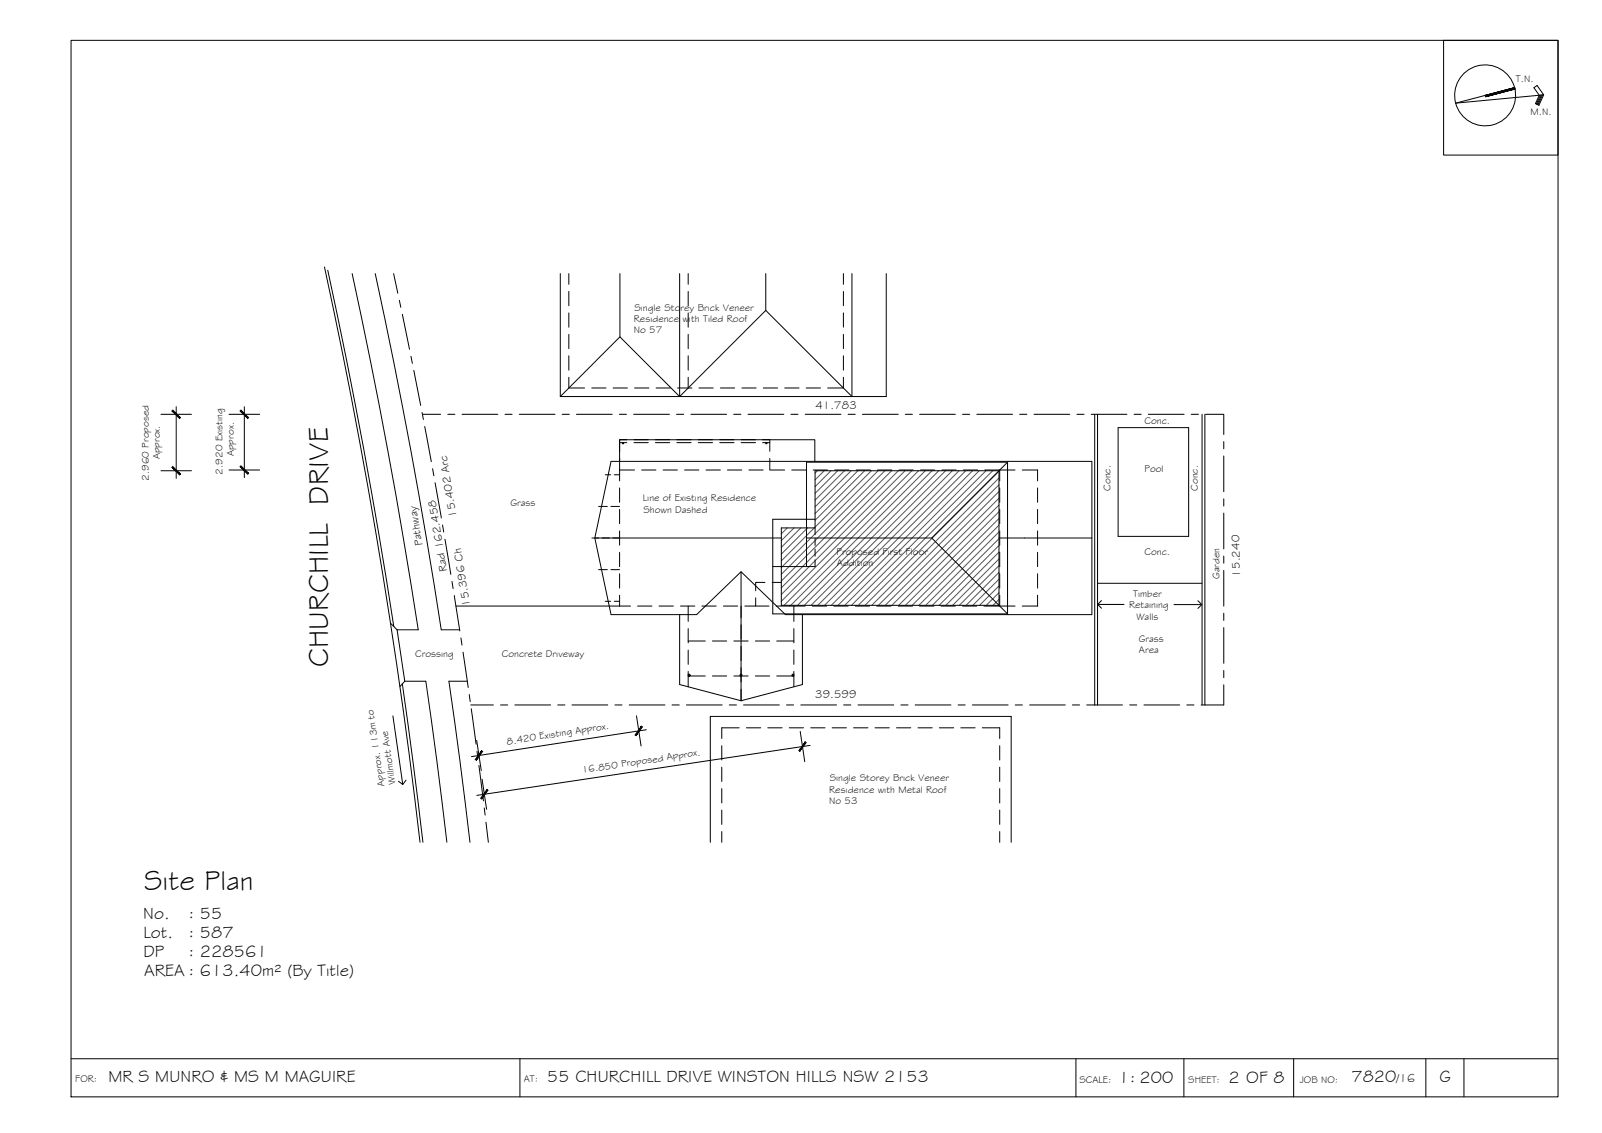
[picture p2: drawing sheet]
<svg xmlns="http://www.w3.org/2000/svg" width="420mm" height="297mm" viewBox="0 0 420 297" stroke-linecap="round" stroke-linejoin="round" font-family="sans-serif">
<g fill="none" stroke="#000" stroke-width=".26">
<path d="M18.6 10.6h390v277h-390zM378.6 10.6h30v30.1h-30zM397.3 23l-15.5 4 23.1-2.1-1.8-2.5-.8 .6 1.4 2-1 2.2 .9 .4 1.3-2.7M397.3 23.3l-7.7 2.1M404 24.9l-1.1 2.4M404.3 24.9l-1.2 2.5M404.6 24.9l-1.2 2.6M85.1 70a1546.5 1546.5 0 0 1 25.1 150.8M86 70.9a1543.4 1543.4 0 0 1 17.3 93.3M92.4 71.7a1557.5 1557.5 0 0 1 17.3 93.4h-5.6M98.4 71.7a1535.3 1535.3 0 0 1 17.3 93.4h4.9M103.2 71.7l1.1 5.2"/>
<path d="M104.7 78.7l.4 1.9M146.9 71.7v32.3M149.2 71.7v2.8M149.2 76.4v3.8M162.6 71.7v16.6l15.7 15.7 22.5-22.6 22.6 22.6v-32.3M178.3 71.7v32.3M180.5 71.7v2.8M180.5 76.4v3.8M200.8 71.7v9.7M221.2 71.7v2.8M221.2 76.4v3.8M232.4 71.7v32.3h-85.5l15.7-15.7"/>
<path d="M105.5 82.4l1.9 9.2M107.8 93.4l.3 1.9M108.5 97.1l1.8 9.2M149.2 98.9v2.8h4.1M149.2 82v3.8M149.2 87.7v3.7M149.2 93.3v3.7M180.5 82v3.8M180.5 87.7v3.7M180.5 93.3v3.7M180.5 98.9v2.8M221.2 98.9v2.8h-4.1"/>
<path d="M221.2 82v3.8M221.2 87.7v3.7M221.2 93.3v3.7M42.2 108.6h8M46.2 106.6v18.8M60.1 108.6h8M64.1 106.6v18.6M110.7 108.1l.3 1.9M110.8 108.6h4.8M111.4 111.8l1.7 9.2M117.4 108.6h1.9M121.2 108.6h9.4"/>
<path d="M132.4 108.6h1.9M136.2 108.6h9.4M147.4 108.6h1.9M151.2 108.6h9.4M155.2 101.7h3.7M160.8 101.7h3.8M162.4 108.6h1.9M162.5 116h1.9M163.2 116h.3v.3h-.3zM164.4 115.3h-1.9v3M166.2 108.6h9.4M166.3 115.3h3.7"/>
<path d="M166.3 116h3.7M166.4 101.7h3.8M171.9 115.3h3.7M171.9 116h3.7M172.1 101.7h3.7M177.4 108.6h1.9M177.5 115.3h3.8M177.5 116h3.8M177.7 101.7h3.7M181.2 108.6h9.4M183.1 115.3h3.8M183.1 116h3.8"/>
<path d="M183.3 101.7h3.8M188.8 115.3h3.7M188.8 116h3.7M188.9 101.7h3.8M192.4 108.6h1.9M194.4 115.3h3.7M194.4 116h3.7M194.6 101.7h3.7M196.2 108.6h9.4M200 115.3h1.9v3M200 116h1.9M200.2 101.7h3.7"/>
<path d="M200.9 116h.3v.3h-.3zM205.8 101.7h3.8M207.4 108.6h1.9M211.2 108.6h9.4M211.4 101.7h3.8M222.4 108.6h1.9M226.2 108.6h9.4M237.4 108.6h1.9M241.2 108.6h9.4M252.4 108.6h1.9M256.2 108.6h9.4M267.4 108.6h1.9"/>
<path d="M271.2 108.6h9.4M282.4 108.6h1.9M286.2 108.6h9.4M287.1 108.6v76.3M287.9 108.6v76.3M293.3 112.1h18.4v28.5h-18.4zM297.4 108.6h1.9M301.2 108.6h9.4M312.4 108.6h1.9M315.3 108.6v76.2M316 108.6v76.3M316.2 108.6h4.8v5.3"/>
<path d="M321 115.8v1.9M321 119.5v9.4M42.2 123.4h8M60.1 123.2h8M113.5 122.9l.3 1.8M114.1 126.6l1.6 9.2M116.1 137.6l.3 1.9M157 132.8h2.3M158.8 124.5h1.4M160.2 132.8h2.3M160.3 121h126.1v40.1h-80.4l-11.6-11.2-11.7 11.2h-22.4l-4.3-20.1zM161.1 124.5h1.4"/>
<path d="M162.5 121v-5.7h51.2v5.7M162.5 123.2h3.9M162.5 120.2v5.9M162.5 127.9v3.8M162.5 133.6v3.7M162.5 139.2v3.7M168.3 123.2h3.7M173.9 123.2h3.8M179.5 123.2h3.8M185.2 123.2h3.7M190.8 123.2h3.7M196.4 123.2h3.8"/>
<path d="M201.9 120.2v3M202 123.2h3.8M207.7 123.2h3.7M213.3 123.2h3.7M213.8 123.4h48.2v35.3h-57.1v-20.3h8.9zM213.8 136.1h-11.1v24.8h61.6M213.8 138.4v1.8M218.9 123.2h3.8M224.5 123.2h3.8M230.2 123.2h3.7M235.8 123.2h3.7M241.4 123.2h3.8"/>
<path d="M247 123.2h3.8M252.7 123.2h3.7M258.3 123.2h7.9M262.2 123.2v2.9M262.2 127.9v3.8M262.2 133.6v3.7M262.2 139.2v3.7M264.3 121.2h-52.8v27.3h-8.8M268.1 123.2h4v2.9M272.1 127.9v3.8M272.1 133.6v3.7M272.1 139.2v3.7"/>
<path d="M321 130.8v1.9M321 134.5v9.4M116.7 141.3l1.5 9.3M118.5 152.4l.3 1.9M119.2 156.1l1.4 9.3M119.6 158.9h45.8M155.2 141h49.7M157 149.3h2.3M158.8 157.6h1.4M160.2 149.3h2.3M161.1 157.6h1.4M162.5 144.8v3.8"/>
<path d="M162.5 150.4v3.8M162.5 156.1v2.8M167.2 158.9h3.8M172.9 158.9h3.7M178.5 158.9h3.7M180.5 158.9v4M184.1 158.9h3.7M189.7 158.9h3.8M194.4 149.9v33.8M198.2 156.7v2.2h-2.8M198.2 158.9h3.5M200.6 152.7h-2.4v2.1"/>
<path d="M202.5 152.7h2.4M203.6 158.9h3.5M207.1 158.7v.2h4.1M208.2 158.9v4M211.5 141h32.9M213.1 158.9h3.7M213.8 146.7v1.8h-2.3M213.8 141.1v1.9M213.8 143.9v1.9M218.7 158.9h3.7M224.3 158.9h3.8M229.9 158.9h3.8"/>
<path d="M235.6 158.9h3.7M241.2 158.9h3.7M244.4 141l19.9-19.8v39.7zM246.8 158.9h3.8M252.4 158.9h3.8M262 141h24.4M262.2 156.1v2.8h-4.1M262.2 144.8v3.8M262.2 150.4v3.8M262.2 158.9h4M272.1 156.1v2.8h-4M272.1 144.8v3.8"/>
<path d="M272.1 150.4v3.8M287.9 152.9h27.4M287.9 158.5h6.9M288.9 157.5l-1 1 1 1M307.9 158.5h7.3M314.2 157.5l1 1-1 1M321 145.8v1.9M321 149.5v9.4M102.4 163.4l1.7 1.7M104.1 165.1l2.1 13.5M105.5 179.3l2.9 20.7 2.5 20.8M106.2 178.6h5.5l2.9 21.1 2.6 21.1"/>
<path d="M106.2 178.6l-1.3 1.4M120.9 167.3l.3 1.8M121.4 171l1.4 9.2M122.6 178.6h-4.9l3 21.1 2.6 21.1M178.3 161.1v18.4l16.1 4.2 16-4.2v-18.4M180.5 177.2h.5v-.4h-.5v.4h4.5M180.5 164.8v3.7M180.5 170.4v3.8M180.5 176v4.1M180.5 168.1h4.5M186.8 177.2h3.8M186.8 168.1h3.8"/>
<path d="M192.5 177.2h3.7M192.5 168.1h3.7M194.1 176.8h.5v.4h-.5zM198.1 177.2h3.8M198.1 168.1h3.8M203.7 177.2h4.5M203.7 168.1h4.5M207.8 176.8h.4v.4h-.4zM208.2 164.8v3.7M208.2 170.4v3.8M208.2 176v4.1M321 179.5v5.3h-6"/>
<path d="M321 160.8v1.9M321 164.5v9.4M321 175.8v1.9M103 187.7l2.6 18M123.1 182.1l.2 1.9M123.5 184.8h5.9M123.6 185.8l1.3 9.3M125 194.1l1.2 7.9M125.1 196.9l.3 1.9M131.3 184.8h1.8M135 184.8h9.4M146.3 184.8h1.9"/>
<path d="M150 184.8h9.4M161.3 184.8h1.8M165 184.8h9.4M166.9 187.7l1.2 7.9M169.5 191.3l-45.9 7.1M176.3 184.8h1.8M180 184.8h9.4M189.3 195.5v3.8M191.3 184.8h1.9M193.9 190.8h-4.6v2.8M195 184.8h9.4M195.8 190.8h3.7"/>
<path d="M201.4 190.8h3.7M206.3 184.8h1.8M207 190.8h3.7M209.9 191.8l1.2 7.9M210 184.8h9.4M212.5 195.4l-87.4 13.1M212.6 190.8h3.8M218.3 190.8h3.7M221.3 184.8h1.8M223.9 190.8h3.7M225 184.8h9.4M229.5 190.8h3.7"/>
<path d="M235.1 190.8h3.8M236.3 184.8h1.9M240 184.8h9.4M240.8 190.8h3.7M246.4 190.8h3.7M251.3 184.8h1.8M252 190.8h3.7M255 184.8h9.4M257.6 190.8h4.6v2.8M262.2 195.5v3.8M266.3 184.8h1.8M270 184.8h9.4"/>
<path d="M281.3 184.8h1.9M285 184.8h9.4M296.3 184.8h1.8M300 184.8h9.4M311.3 184.8h1.8M106.5 204.5l-.9 1.2-1.1-.9M125.6 200.7l1.2 9.3M126.4 204.3l1.2 7.9M127 211.8l.2 1.9M127.5 215.6l.6 5.2M189.3 201.1v3.8M189.3 206.7v3.8"/>
<path d="M189.3 212.4v3.7M189.3 218v2.8M262.2 201.1v3.8M262.2 206.7v3.8M262.2 212.4v3.7M262.2 218v2.8M186.3 220.8v-33h78.9v33M18.6 277.6h390M136.4 277.6v10M282.2 277.6v10M310.5 277.6v10M339.3 277.6v10"/>
<path d="M374 277.6v10M383.9 277.6v10"/>
<circle cx="389.5" cy="25" r="8"/>
</g>
<g fill="#000" stroke="#000" stroke-width=".26">
<path d="M389.5 25l7.8-2zM389.5 25.1l7.8-2.1v.3z"/>
<path d="M389.5 25.1l.1 .3 7.7-2.1zM389.6 25.4l7.7-2.1z"/>
<path d="M45.1 107.7l2 2 .2-.2zM45.1 107.7l.2-.2 2 2z"/>
<path d="M63 107.7l2 2 .2-.2zM63.2 107.5l2 2-2.2-1.8z"/>
<path d="M45.3 122.3l-.2 .2 2.2 1.8zM45.1 122.5l2.2 1.8-.2 .2z"/>
<path d="M63.2 122.1l-.2 .2 2.2 1.8zM63 122.3l2.2 1.8-.2 .2z"/>
<path d="M126.3 196.8l-1.4 2.5 1.7-2.3zM126.3 196.8l-1.4 2.5-.2-.2z"/>
<path d="M168.2 190.4l-1.6 2.3 .2 .1zM168.2 190.4l.3 .2-1.7 2.2z"/>
<path d="M211.2 194.5l-1.7 2.3 .2 .1zM211.2 194.5l.2 .2-1.7 2.2z"/>
<path d="M127.7 207l-1.4 2.5 1.7-2.3zM127.7 207l-1.4 2.5-.2-.2z"/>
</g>
<g fill="none" stroke="#545454" stroke-width=".26">
<path d="M206.5 138.4l-1.6 1.6M208.3 138.4l-3.4 3.3M210 138.4l-5.1 5.1M211.8 138.4l-6.9 6.9M213.6 138.4l-8.7 8.6M214.4 123.4l-.6 .7M216.2 123.4l-2.4 2.4M217.9 123.4l-4.1 4.2M219.7 123.4l-5.9 5.9M221.5 123.4l-7.7 7.7M223.2 123.4l-9.4 9.5M225 123.4l-11.2 11.3"/>
<path d="M226.8 123.4l-13 13M228.5 123.4l-14.7 14.8M230.3 123.4l-25.4 25.4M232.1 123.4l-27.2 27.2M233.8 123.4l-28.9 28.9M235.6 123.4l-30.7 30.7M237.4 123.4l-32.5 32.5M239.1 123.4l-34.2 34.2M240.9 123.4l-35.3 35.3M242.7 123.4l-35.3 35.3M244.4 123.4l-35.2 35.3M246.2 123.4l-35.3 35.3"/>
<path d="M248 123.4l-35.3 35.3M249.8 123.4l-35.3 35.3M251.5 123.4l-35.3 35.3M253.3 123.4l-35.3 35.3M255.1 123.4l-35.3 35.3M256.8 123.4l-35.2 35.3M258.6 123.4l-35.3 35.3M260.4 123.4l-35.3 35.3M262 123.5l-35.1 35.2M262 125.3l-33.4 33.4M262 127.1l-31.6 31.6M262 128.9l-29.8 29.8"/>
<path d="M262 130.6l-28.1 28.1M262 132.4l-26.3 26.3M262 134.1l-24.5 24.6M262 135.9l-22.8 22.8M262 137.7l-21 21M262 139.5l-19.2 19.2M262 141.2l-17.5 17.5M262 143l-15.7 15.7M262 144.8l-13.9 13.9M262 146.5l-12.2 12.2M262 148.3l-10.4 10.4M262 150.1l-8.6 8.6"/>
<path d="M262 151.8l-6.9 6.9M262 153.6l-5.1 5.1M262 155.4l-3.3 3.3M262 157.1l-1.6 1.6"/>
</g>
<g font-size="7.5">
<text x="86.1" y="174.9" transform="rotate(-90 86.1 174.9)">CHURCHILL DRIVE</text>
<text x="37.8" y="233.3">Site Plan</text>
</g>
<g font-size="4.5">
<text x="37.6" y="240.8">No.</text>
<text x="37.6" y="245.8">Lot.</text>
<text x="49.4" y="240.8">: 55</text>
<text x="49.4" y="245.8">: 587</text>
<text x="37.6" y="250.9">DP</text>
<text x="49.4" y="250.9">: 228561</text>
<text x="37.8" y="255.9">AREA : 613.40m² (By Title)</text>
<text x="28.4" y="283.6">MR S MUNRO &amp; MS M MAGUIRE</text>
<text x="143.5" y="283.6">55 CHURCHILL DRIVE WINSTON HILLS NSW 2153</text>
<text x="293.4" y="283.9">1: 200</text>
<text x="322.2" y="283.9">2 OF 8</text>
<text x="354.4" y="283.8">7820</text>
<text x="377.6" y="283.8">G</text>
</g>
<text font-size="3.2" x="366.2" y="283.8">/16</text>
<g font-size="3">
<text x="213.9" y="107.3" transform="rotate(-1 213.9 107.3)">41.783</text>
<text x="119.8" y="135.5" transform="rotate(-99 119.8 135.5)">15.402 Arc</text>
<text x="110.9" y="142.9" transform="rotate(-99 110.9 142.9)">Pathway</text>
<text x="117.3" y="149.6" transform="rotate(-99 117.3 149.6)">Rad 162.458</text>
<text x="325.2" y="151.1" transform="rotate(-91 325.2 151.1)">15.240</text>
<text x="123.3" y="158.8" transform="rotate(-99 123.3 158.8)">15.396 Ch</text>
<text x="213.8" y="183" transform="rotate(-1 213.8 183)">39.599</text>
</g>
<g font-size="2.6">
<text x="397.5" y="21.6">T.N.</text>
<text x="401.4" y="30.2">M.N.</text>
<text x="166.4" y="81.4">Single Storey Brick Veneer</text>
<text x="166.2" y="87.3">No 57</text>
<text x="166.3" y="84.4">Residence with Tiled Roof</text>
<text x="300.2" y="111.1">Conc.</text>
<text x="61.3" y="119.6" transform="rotate(-90 61.3 119.6)">Approx.</text>
<text x="41.9" y="120.4" transform="rotate(-90 41.9 120.4)">Approx.</text>
<text x="58.4" y="124.4" transform="rotate(-90 58.4 124.4)">2.920 Existing</text>
<text x="300.2" y="123.7">Pool</text>
<text x="39" y="126.1" transform="rotate(-90 39 126.1)">2.960 Proposed</text>
<text x="168.6" y="131.5">Line of Existing Residence</text>
<text x="291.2" y="128.7" transform="rotate(-90 291.2 128.7)">Conc.</text>
<text x="314.1" y="128.7" transform="rotate(-90 314.1 128.7)">Conc.</text>
<text x="133.9" y="132.6">Grass</text>
<text x="168.7" y="134.4">Shown Dashed</text>
<text x="219.4" y="145.4">Proposed First Floor</text>
<text x="219.5" y="148.3">Addition</text>
<text x="300.2" y="145.5">Conc.</text>
<text x="319.9" y="151.9" transform="rotate(-90 319.9 151.9)">Garden</text>
<text x="296.1" y="159.5">Retaining</text>
<text x="297.2" y="156.6">Timber</text>
<text x="298.1" y="162.4">Walls</text>
<text x="108.9" y="172.1">Crossing</text>
<text x="131.6" y="172.1">Concrete Driveway</text>
<text x="298.7" y="168.2">Grass</text>
<text x="298.7" y="171.1">Area</text>
<text x="133" y="195.2" transform="rotate(-9 133 195.2)">8.420 Existing Approx.</text>
<text x="152.7" y="202.7" transform="rotate(-8 152.7 202.7)">16.850 Proposed Approx.</text>
<text x="100.8" y="205.9" transform="rotate(-98 100.8 205.9)">Approx. 113m to</text>
<text x="103.7" y="205.5" transform="rotate(-98 103.7 205.5)">Willmott Ave</text>
<text x="217.5" y="207.8">Residence with Metal Roof</text>
<text x="217.6" y="204.8">Single Storey Brick Veneer</text>
<text x="217.5" y="210.7">No 53</text>
<text x="19.8" y="283.8">FOR:</text>
<text x="137.4" y="283.6">AT:</text>
<text x="283.1" y="283.9">SCALE:</text>
<text x="311.6" y="283.9">SHEET:</text>
<text x="340.9" y="283.9">JOB NO:</text>
</g>
</svg>
